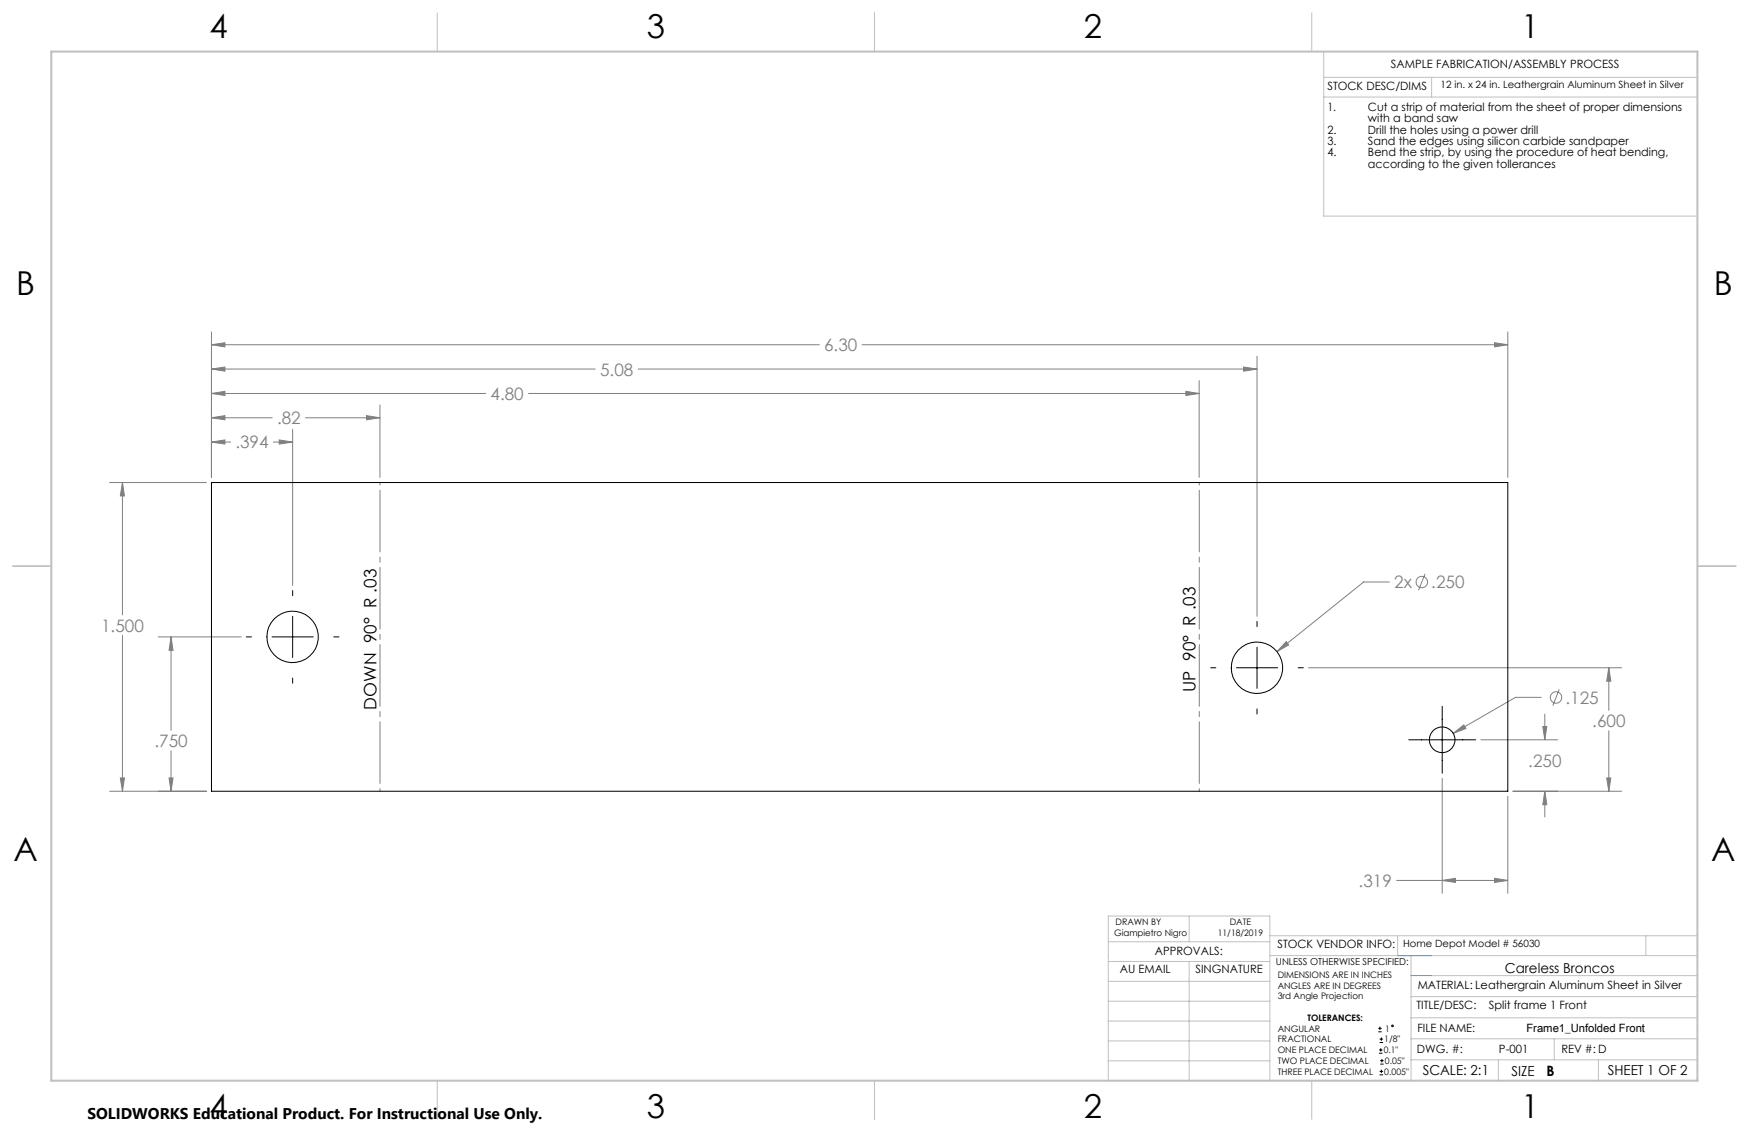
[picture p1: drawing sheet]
<svg xmlns="http://www.w3.org/2000/svg" width="432mm" height="279mm" viewBox="0 0 432 279" stroke-linecap="round" stroke-linejoin="round" font-family="sans-serif">
<g fill="none" stroke="#808080" stroke-width=".25">
<path d="M52.2 81.9v35.9M52.2 97.1h67.7M52.2 91.1h94.8M52.2 85.1h150.1M52.2 97.1l3.3-.5v1zM52.2 91.1l3.3-.5v1zM52.2 85.1l3.3-.5v1zM93.8 99.9v17.9M130.5 97.1h165.6M157.6 91.1h152.7M212.8 85.1h159.5M292.8 96.6l3.3 .5-3.3 .5z"/>
<path d="M296.1 93.9v23.9M307 90.6l3.3 .5-3.3 .5zM310.3 87.9v64.2M369 84.6l3.3 .5-3.3 .5zM372.3 81.9v35.9M27.1 119.1h23.8M30.2 119.1v32.7M30.2 119.1l.5 3.3h-1zM52.2 109.1h4.7M52.2 103.1h15M52.2 109.1l3.3-.5v1zM52.2 103.1l3.3-.5v1z"/>
<path d="M67.5 109.1h4.7M68.9 108.6l3.3 .5-3.3 .5zM72.2 105.9v38.6M75.4 103.1h18.4M90.5 102.6l3.3 .5-3.3 .5zM30.2 156.8v38.5M39.1 157.2h20.4M42.2 157.2v23.1M42.2 157.2l.5 3.3h-1zM317.5 158.4l.7 .8-2.9 1.6zM343 143.7h-6.3l-21.4 17.1M351.8 141.6l-1.6 4.1"/>
<path d="M323 164.8h77.4M380.5 172.1h-6.3l-15.4 8.9M380.9 179.3h1l-.5 3.3zM381.4 176.2v6.4M385 170.1l-1.6 4.1M397.2 164.8v10.5M397.2 164.8l.5 3.3h-1zM27.1 195.3h23.8M29.7 192h1l-.5 3.3zM41.7 192h1l-.5 3.3zM42.2 185.3v10M356.1 192.1v28.4"/>
<path d="M358.8 181l2.6-2.1 .5 .9zM365.6 182.6h19M372.3 196.6v23.9M373.5 195.3h26.9M381.4 195.3v6.3M381.4 195.3l.5 3.3h-1zM396.7 192h1l-.5 3.3zM397.2 180.4v14.9M344.8 217.3h27.5M356.1 217.3l3.2-.5v1zM369 216.8l3.3 .5-3.3 .5z"/>
<circle cx="351" cy="143.7" r="1.4"/>
<circle cx="384.2" cy="172.2" r="1.4"/>
</g>
<g fill="none" stroke="#000" stroke-width=".25">
<path d="M60.8 157.2h1.3M67.2 157.2h10.1M72.2 145.8v1.2M72.2 152.1v10.2M82.4 157.2h1.3M310.3 153.4v1.3M310.3 159.7v10.2M72.2 167.4v1.2M298.9 164.8h1.3M305.3 164.8h10.1M310.3 175v1.2M320.5 164.8h1.3"/>
<path d="M356.1 174.3v16.6M347.8 182.6h16.5M340.3 254.7h.8M340.3 253.8h.8M340.5 260h.8M340.5 259.2h.8M340.6 257.3h.9M340.6 256.5h.9M340.7 253.4v.8M340.9 258.7v.8M341 256.1v.8M340.6 265.3h.9"/>
<path d="M340.6 264.4h.9M340.7 262.6h.9M340.7 261.8h.9M341 264v.9M341.2 261.4v.8"/>
<circle cx="343.8" cy="253.2" r=".2"/>
</g>
<path d="M93.8 119.1v76.2M296.1 195.3v-76.2" fill="none" stroke="#808080" stroke-width=".25" stroke-dasharray="15.2 1.3 1.3 1.3" stroke-dashoffset="-1.9"/>
<g fill="none" stroke="#c0c0c0" stroke-width=".25">
<path d="M108 3.2v9.5M215.9 3.2v9.5M323.8 3.2v9.5M326.8 19.1h92.3M326.8 12.7v40.6h92.3M353.4 19.1v4.9M326.8 24h92.3M3.1 139.7h9.6M419.1 139.7h9.5M273.6 232.4h39.9M273.6 237.3h39.9M293.6 226.1v6.3"/>
<path d="M293.6 237.3v29.4M313.5 235.9h105.6M313.5 231h105.6M345.1 231v4.9M348.4 235.9v30.9M406.3 231v4.9M273.6 242.2h39.9M273.6 247.1h39.9M273.6 252h39.9M273.6 256.9h39.9M348.4 246h70.7M348.4 256.4h70.7"/>
<path d="M348.4 251.2h70.7M348.4 240.8h70.7M383.7 256.4v5.2M108 266.7v9.6M215.9 266.7v9.6M273.6 261.8h39.9M313.5 266.7v-40.6h-39.9v40.6h74.4M323.8 266.7v9.6M348.4 261.6h70.7M369.9 261.6v5.2M394.6 261.6v5.2"/>
</g>
<path d="M12.7 12.7h406.4v254h-406.4z" fill="none" stroke="#c0c0c0" stroke-width=".5"/>
<path d="M345.1 235.9h8.3M348.4 240.8h5" fill="none" stroke="#53a9ff" stroke-width=".25"/>
<path d="M41.7 192h1l-.5 3.3zM42.2 157.2l.5 3.3h-1zM29.7 192h1l-.5 3.3zM30.2 119.1l.5 3.3h-1zM52.2 109.1l3.3-.5v1zM68.9 108.6l3.3 .5-3.3 .5zM52.2 103.1l3.3-.5v1zM90.5 102.6l3.3 .5-3.3 .5zM52.2 97.1l3.3-.5v1zM292.8 96.6l3.3 .5-3.3 .5zM307 90.6l3.3 .5-3.3 .5zM52.2 91.1l3.3-.5v1zM52.2 85.1l3.3-.5v1zM369 84.6l3.3 .5-3.3 .5zM397.2 164.8l.5 3.3h-1zM396.7 192h1l-.5 3.3zM380.9 179.3h1l-.5 3.3zM381.4 195.3l.5 3.3h-1zM356.1 217.3l3.2-.5v1zM369 216.8l3.3 .5-3.3 .5zM317.5 158.4l-2.2 2.4 2.9-1.6zM358.8 181l3.1-1.2-.5-.9z" fill="#808080"/>
<g fill="none" stroke="#000" stroke-width=".25">
<path d="M52.2 119.1h320.1v76.2h-320.1z"/>
<circle cx="72.3" cy="157.2" r="6.4"/>
<circle cx="310.3" cy="164.8" r="6.4"/>
<circle cx="356" cy="182.6" r="3.2"/>
</g>
<g font-size="8.1">
<text x="51.7" y="9.3">4</text>
<text x="159.7" y="9.3">3</text>
<text x="267.6" y="9.3">2</text>
<text x="375.6" y="9.3">1</text>
<text x="4" y="72.8">B</text>
<text x="423.1" y="72.8">B</text>
<text x="3.3" y="212.5">A</text>
<text x="422.4" y="212.5">A</text>
<text x="51.7" y="276">4</text>
<text x="159.7" y="276">3</text>
<text x="267.6" y="276">2</text>
<text x="375.6" y="276">1</text>
</g>
<g font-size="4.2" fill="#808080">
<text x="203.5" y="86.7">6.30</text>
<text x="148.2" y="92.7">5.08</text>
<text x="121.1" y="98.7">4.80</text>
<text x="68.4" y="104.7">.82</text>
<text x="58.1" y="110.7">.394</text>
<text x="344.2" y="145.2">2x</text>
<text x="353.4" y="145.2">.250</text>
<text x="25" y="155.9">1.500</text>
<text x="386.5" y="173.7">.125</text>
<text x="393.1" y="179.4">.600</text>
<text x="38.1" y="184.4">.750</text>
<text x="377.3" y="189.3">.250</text>
<text x="335.4" y="218.9">.319</text>
</g>
<g font-size="4.2">
<text x="295.2" y="170.8" transform="rotate(-90 295.2 170.8)">UP 90° R .03</text>
<text x="92.9" y="175.1" transform="rotate(-90 92.9 175.1)">DOWN 90° R .03</text>
</g>
<text font-size="3.8" x="21.6" y="276.3">SOLIDWORKS Educational Product. For Instructional Use Only.</text>
<text font-size="3.5" x="381.8" y="265.6">B</text>
<g font-size="3.4">
<text x="371.5" y="240.1">Careless Broncos</text>
<text x="351.2" y="265.2">SCALE: 2:1</text>
<text x="373.2" y="265.6">SIZE</text>
<text x="396.9" y="265.2">SHEET 1 OF 2</text>
</g>
<g font-size="2.8">
<text x="343.4" y="16.9">SAMPLE FABRICATION/ASSEMBLY PROCESS</text>
<text x="327.7" y="22.3">STOCK DESC/DIMS</text>
<text x="327.7" y="27.3">1.</text>
<text x="337.7" y="27.3">Cut a strip of material from the sheet of proper dimensions</text>
<text x="327.7" y="33">2.</text>
<text x="327.7" y="35.8">3.</text>
<text x="337.7" y="30.1">with a band saw</text>
<text x="337.7" y="33">Drill the holes using a power drill</text>
<text x="337.7" y="35.8">Sand the edges using silicon carbide sandpaper</text>
<text x="327.7" y="38.6">4.</text>
<text x="337.7" y="38.6">Bend the strip, by using the procedure of heat bending,</text>
<text x="337.7" y="41.4">according to the given tollerances</text>
<text x="285.1" y="235.7">APPROVALS:</text>
<text x="315.4" y="234.1">STOCK VENDOR INFO:</text>
<text x="276.4" y="240.1">AU EMAIL</text>
<text x="295.1" y="240.1">SINGNATURE</text>
<text x="350" y="244.1">MATERIAL: Leathergrain Aluminum Sheet in Silver</text>
<text x="349.7" y="249.2">TITLE/DESC:</text>
<text x="367.6" y="249.2">Split frame 1 Front</text>
<text x="350" y="254.7">FILE NAME:</text>
<text x="376.9" y="254.8">Frame1_Unfolded Front</text>
<text x="349.8" y="260">DWG. #:</text>
<text x="370.1" y="260">P-001</text>
<text x="385.5" y="260">REV #: D</text>
</g>
<g font-size="2.5">
<text x="355.6" y="21.7">12 in. x 24 in. Leathergrain Aluminum Sheet in Silver</text>
<text x="346.4" y="233.8">Home Depot Model # 56030</text>
</g>
<text font-size="2.4" x="315" y="238.1">UNLESS OTHERWISE SPECIFIED:</text>
<g font-size="2.2">
<text x="275.1" y="231.1">Giampietro Nigro</text>
<text x="275.4" y="228.2">DRAWN BY</text>
<text x="300.7" y="231.1">11/18/2019</text>
<text x="303.6" y="228.2">DATE</text>
<text x="315.4" y="241.4">DIMENSIONS ARE IN INCHES</text>
<text x="315.4" y="244">ANGLES ARE IN DEGREES</text>
<text x="315.4" y="246.7">3rd Angle Projection</text>
<text x="322.8" y="252">TOLERANCES:</text>
<text x="315.4" y="254.6">ANGULAR</text>
<text x="315.4" y="257.3">FRACTIONAL</text>
<text x="341.8" y="257.3">1/8&quot;</text>
<text x="342" y="254.6">1</text>
<text x="315.4" y="262.6">TWO PLACE DECIMAL</text>
<text x="315.4" y="260">ONE PLACE DECIMAL</text>
<text x="341.6" y="260">0.1&quot;</text>
<text x="341.9" y="262.6">0.05&quot;</text>
<text x="315.4" y="265.3">THREE PLACE DECIMAL</text>
<text x="341.8" y="265.3">0.005&quot;</text>
</g>
</svg>
